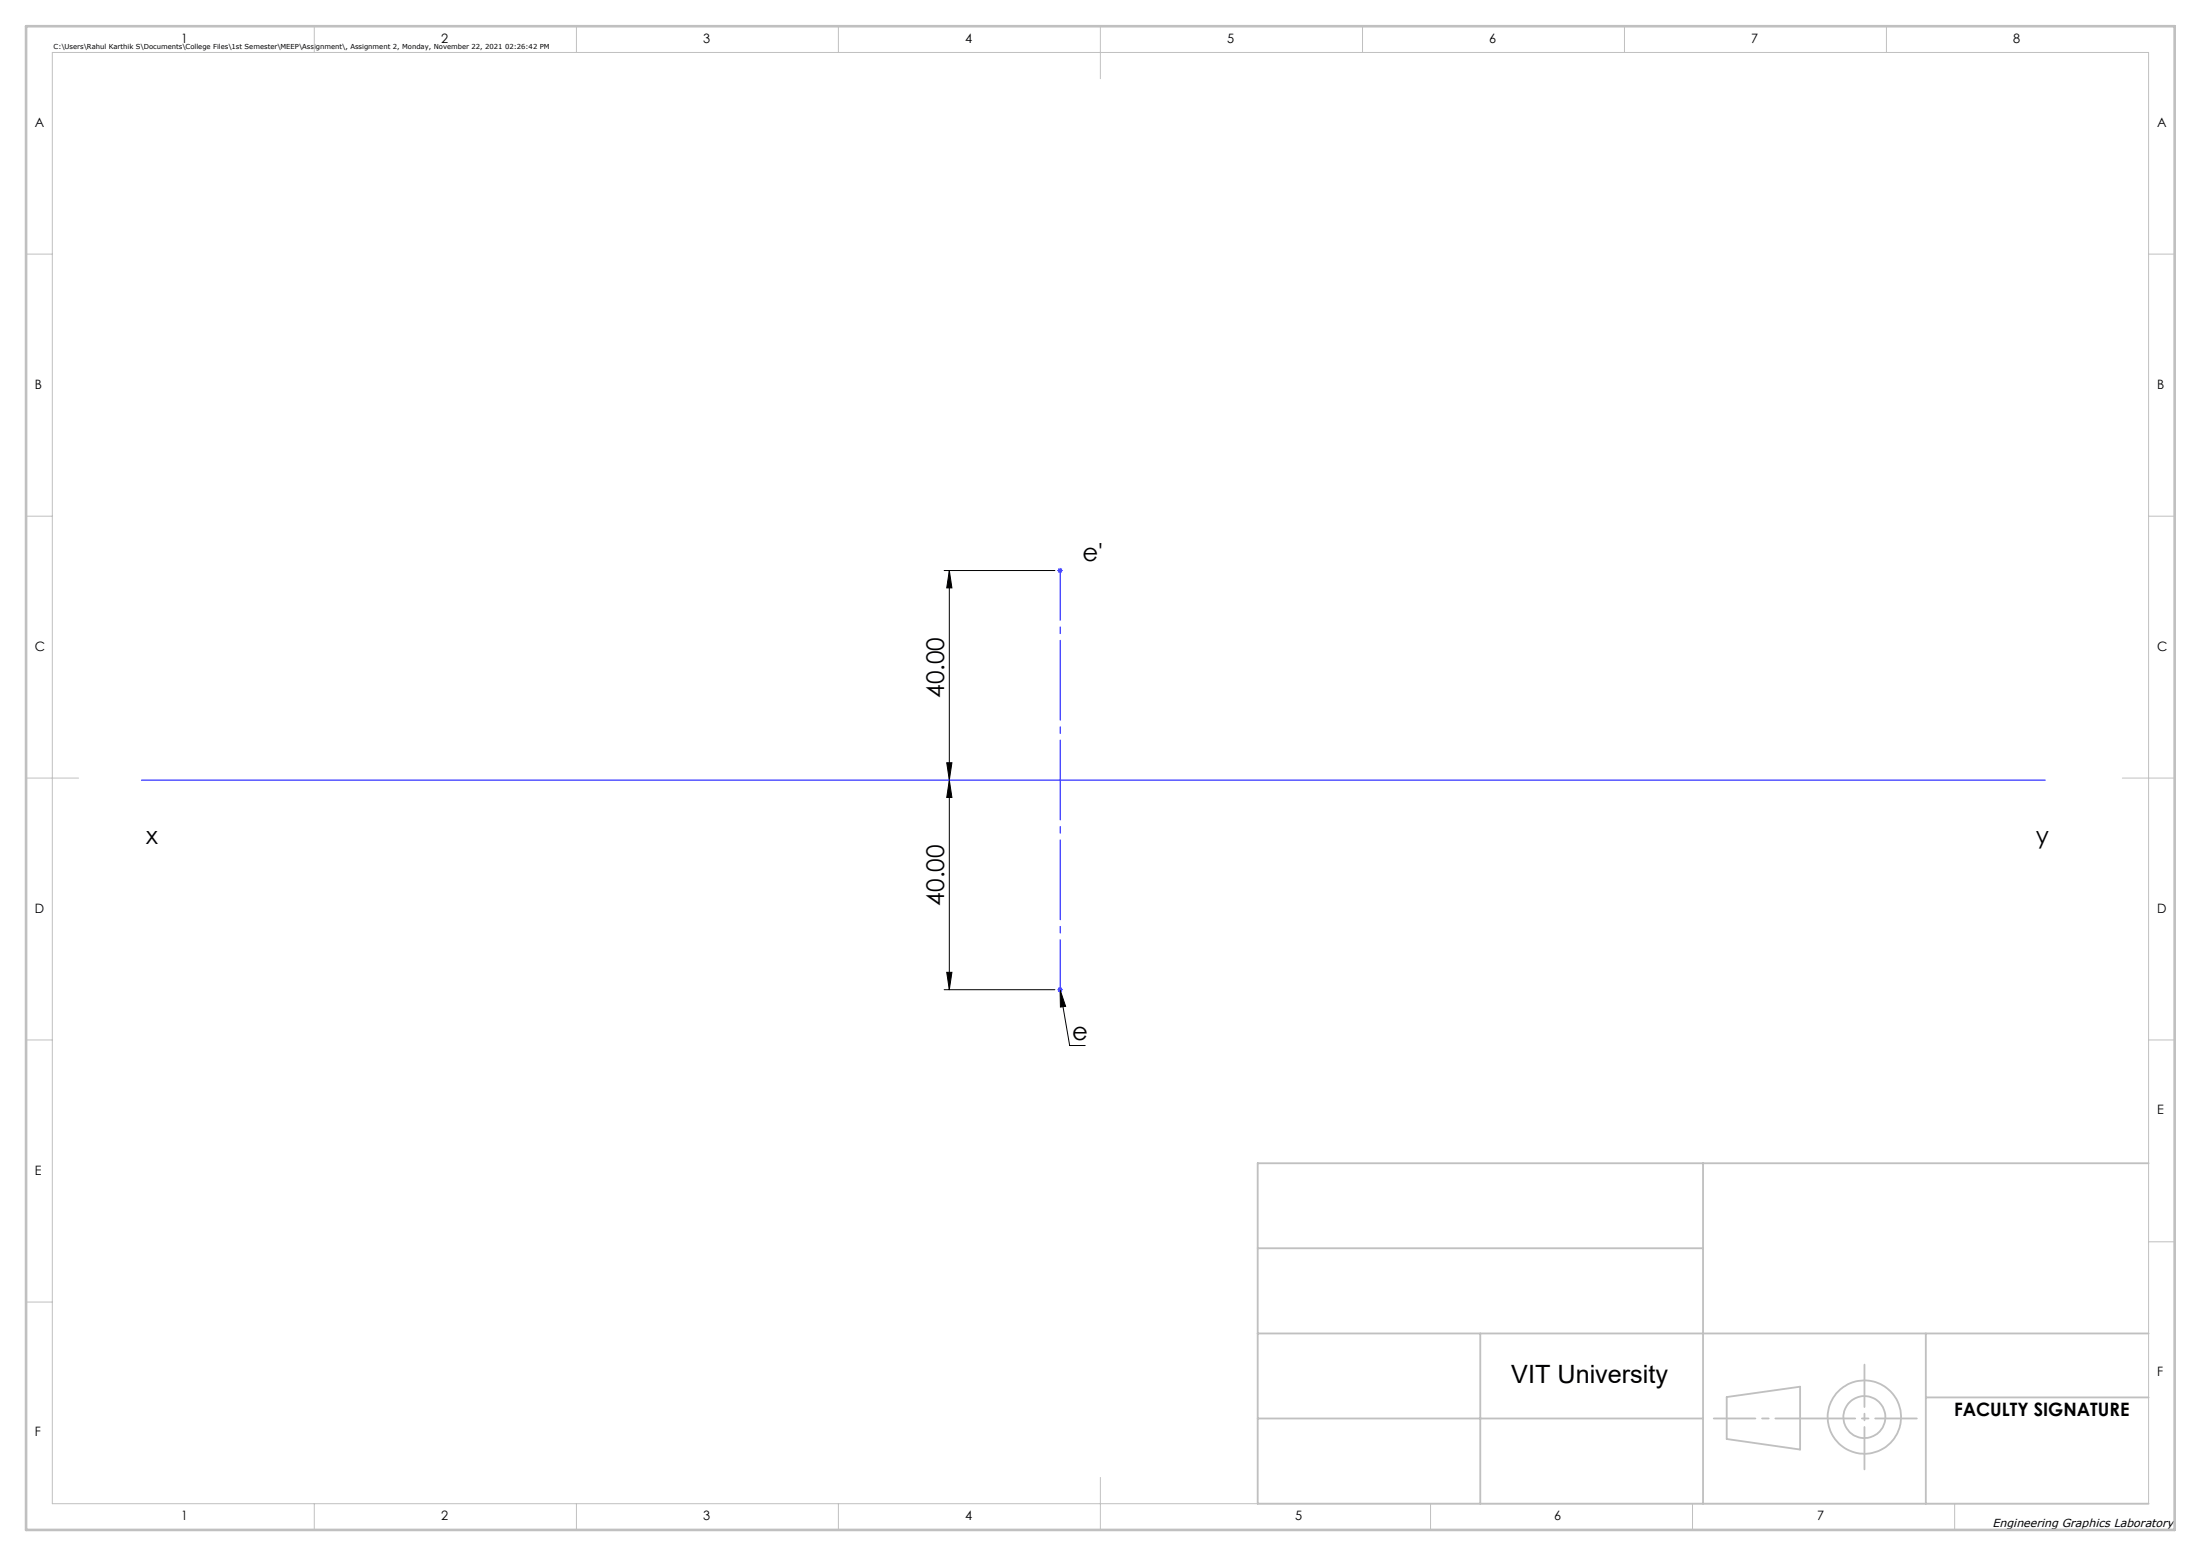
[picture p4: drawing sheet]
<svg xmlns="http://www.w3.org/2000/svg" width="420mm" height="297mm" viewBox="0 0 420 297" stroke-linecap="round" stroke-linejoin="round" font-family="sans-serif">
<path d="M180.2 108.9h21.1M181.2 108.9v80M181.2 108.9l.4 3.3h-.9zM180.7 145.6h.9l-.4 3.3zM181.2 148.9l.4 3.3h-.9zM180.2 188.9h21.1M180.7 185.6h.9l-.4 3.3zM202.3 188.9l1.8 10.7h3M202.3 188.9l1 3.2-.9 .1z" fill="none" stroke="#000" stroke-width=".19"/>
<g fill="none" stroke="#c0c0c0" stroke-width=".35">
<path d="M240 238.3h85M325 222v65M410 222h-170v65h170M240 254.5h170M282.5 254.5v32.5M367.5 254.5v32.5M240 270.8h85M329.5 266.7l14-2v12l-14-2zM367.5 266.7h42.5"/>
<circle cx="355.8" cy="270.5" r="7"/>
<circle cx="355.8" cy="270.5" r="4"/>
</g>
<path d="M201.8 108.9h1M201.9 108.5l.7 .8M202.3 108.4v1M202.6 108.5l-.7 .8M27 148.9h363.3M201.8 188.9h1M201.9 188.6l.7 .7M202.3 188.4v1M202.6 188.6l-.7 .7" fill="none" stroke="#00f" stroke-width=".19"/>
<g fill="none" stroke="#c0c0c0" stroke-width=".19">
<path d="M10 10h400v277h-400zM60 5v5M110 5v5M160 5v5M210 5v10M260 5v5M310 5v5M360 5v5M5 48.5h5M410 48.5h5M5 98.5h5M410 98.5h5"/>
<path d="M5 148.5h10M405 148.5h10M5 198.5h5M410 198.5h5M410 237h5M5 248.5h5M60 287v5M110 287v5M160 287v5M210 282v10M273 287v5M323 287v5"/>
<path d="M373 287v5"/>
</g>
<path d="M327 270.8h38.8" fill="none" stroke="#c0c0c0" stroke-width=".35" stroke-dasharray="15.2 1.3 1.3 1.3" stroke-dashoffset="7.3"/>
<path d="M355.8 260.5v20" fill="none" stroke="#c0c0c0" stroke-width=".35" stroke-dasharray="15.2 1.3 1.3 1.3" stroke-dashoffset="7.1"/>
<path d="M5 5h410v287h-410z" fill="none" stroke="#c0c0c0" stroke-width=".5"/>
<path d="M202.3 108.9v80" fill="none" stroke="#00f" stroke-width=".19" stroke-dasharray="15.2 1.3 1.3 1.3" stroke-dashoffset="5.7"/>
<g fill="#000">
<path d="M202.3 188.9l1 3.2-.9 .1z"/>
<path d="M181.2 108.9l.4 3.3h-.9zM180.7 145.6h.9l-.4 3.3z"/>
<path d="M180.7 185.6h.9l-.4 3.3zM181.2 148.9l.4 3.3h-.9z"/>
</g>
<text font-size="4.8" x="288.4" y="264">VIT University</text>
<g font-size="4.7">
<text x="206.5" y="107">e'</text>
<text x="180.2" y="133.2" transform="rotate(-90 180.2 133.2)">40.00</text>
<text x="27.9" y="161.1">x</text>
<text x="388.5" y="161.1">y</text>
<text x="180.2" y="172.9" transform="rotate(-90 180.2 172.9)">40.00</text>
<text x="204.6" y="198.5">e</text>
</g>
<text font-size="3.5" x="372.9" y="270.3">FACULTY SIGNATURE</text>
<g font-size="2.5">
<text x="34.6" y="8.2">1</text>
<text x="84.2" y="8.2">2</text>
<text x="134.2" y="8.2">3</text>
<text x="184.2" y="8.2">4</text>
<text x="234.2" y="8.2">5</text>
<text x="284.2" y="8.2">6</text>
<text x="334.2" y="8.2">7</text>
<text x="384.2" y="8.2">8</text>
<text x="6.7" y="24.2">A</text>
<text x="411.7" y="24.2">A</text>
<text x="6.7" y="74.2">B</text>
<text x="411.7" y="74.2">B</text>
<text x="6.7" y="124.2">C</text>
<text x="411.7" y="124.2">C</text>
<text x="6.7" y="174.2">D</text>
<text x="411.7" y="174.2">D</text>
<text x="411.7" y="212.7">E</text>
<text x="6.7" y="224.2">E</text>
<text x="411.7" y="262.7">F</text>
<text x="6.7" y="274.2">F</text>
<text x="34.6" y="290.2">1</text>
<text x="84.2" y="290.2">2</text>
<text x="134.2" y="290.2">3</text>
<text x="184.2" y="290.2">4</text>
<text x="247.2" y="290.2">5</text>
<text x="296.5" y="290.2">6</text>
<text x="346.8" y="290.2">7</text>
</g>
<text font-size="2.2" x="380.2" y="291.4">Engineering Graphics Laboratory</text>
<text font-size="1.3" x="10.2" y="9.3">C:\Users\Rahul Karthik S\Documents\College Files\1st Semester\MEEP\Assignment\, Assignment 2, Monday, November 22, 2021 02:26:42 PM</text>
</svg>
